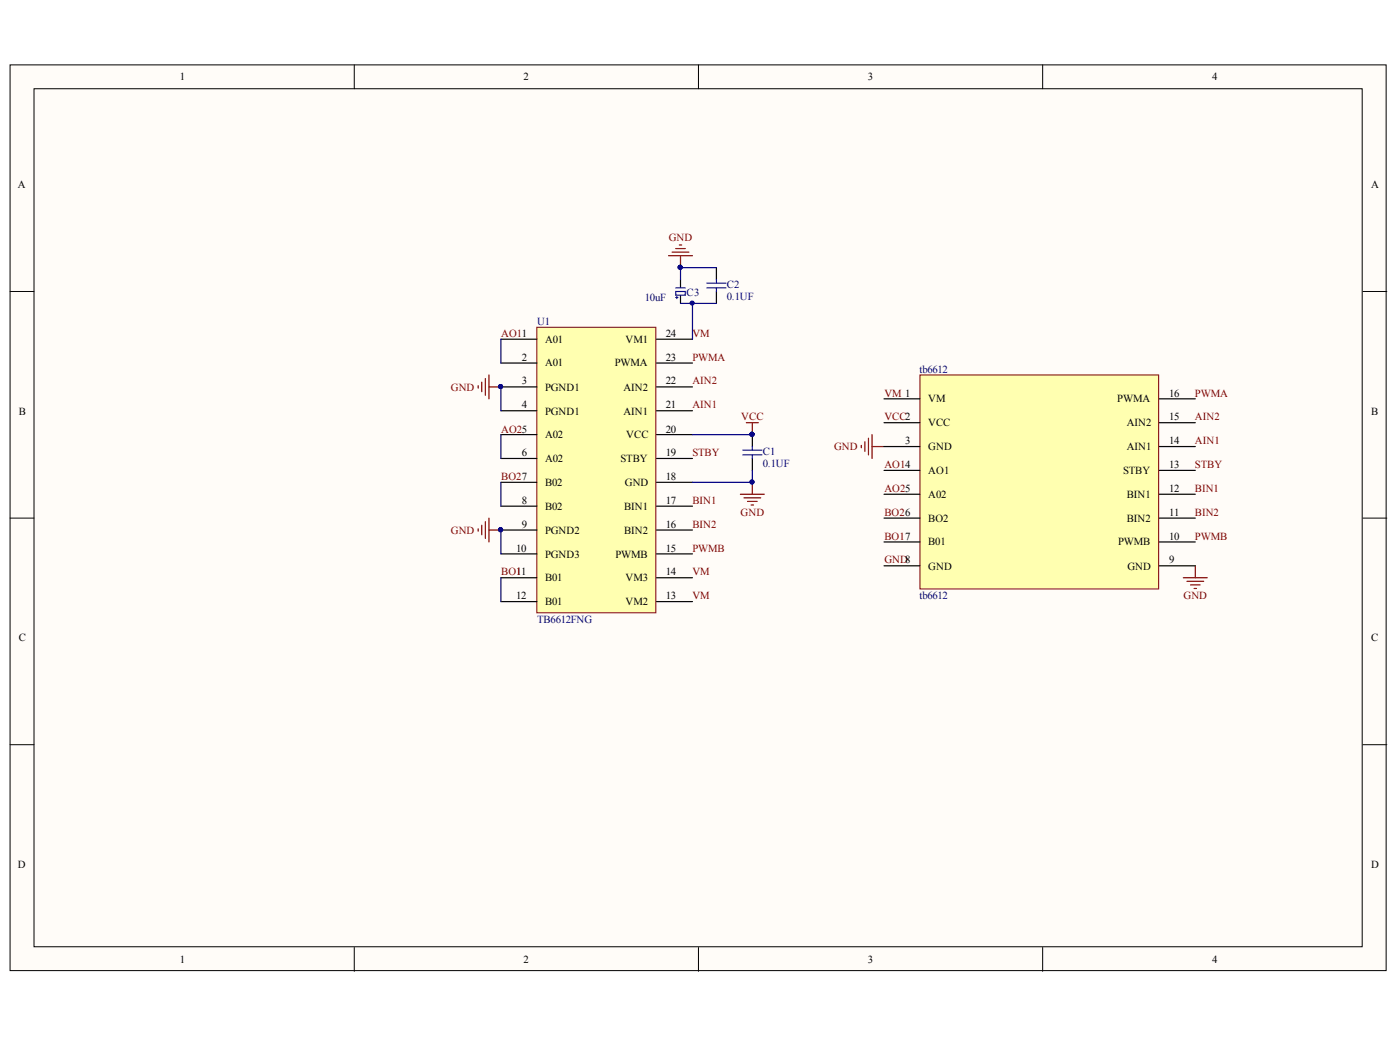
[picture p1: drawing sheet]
<svg xmlns="http://www.w3.org/2000/svg" width="274mm" height="204mm" viewBox="0 0 274 204" stroke-linecap="round" stroke-linejoin="round" font-family="sans-serif">
<g fill="#fffcf8" stroke="#000" stroke-width=".2">
<path d="M2 12.7h269v177.1h-269z"/>
<path d="M6.7 17.3h259.7v167.8h-259.7z"/>
</g>
<path d="M69.3 12.7v4.6M136.6 12.7v4.6M203.9 12.7v4.6M2 57h4.7M266.5 57h4.7M2 101.3h4.7M266.5 101.3h4.7M2 145.6h4.7M266.5 145.6h4.7M69.3 185.2v4.7M136.6 185.2v4.7M203.9 185.2v4.7" fill="none" stroke="#000" stroke-width=".2"/>
<path d="M105 64h23.2v55.8h-23.2z" fill="#ffffb0" stroke="#800000" stroke-width=".2"/>
<g fill="none" stroke="#000" stroke-width=".23">
<path d="M133.1 54.7v1.5M133.1 57.8v1.5M140.1 52.3v2.4M140.1 57v2.3M98 66.3h7M98 71h7M98 75.6h7M128.4 66.3h7M128.4 71h7M128.4 75.6h7M98 80.3h7M98 85h7"/>
<path d="M98 89.6h7M98 94.3h7M98 99h7M128.4 80.3h7M128.4 85h7M128.4 89.6h7M128.4 94.3h7M128.4 99h7M147.1 85v2.3M147.1 89.6v2.4M98 103.6h7M98 108.3h7"/>
<path d="M98 112.9h7M98 117.6h7M128.4 103.6h7M128.4 108.3h7M128.4 112.9h7M128.4 117.6h7"/>
</g>
<g fill="#000080" stroke="#000080" stroke-width=".2">
<circle cx="97.9" cy="75.6" r=".4"/>
<circle cx="97.9" cy="103.6" r=".4"/>
<circle cx="147" cy="84.9" r=".4"/>
<circle cx="147" cy="94.2" r=".4"/>
<circle cx="135.3" cy="59.2" r=".4"/>
<circle cx="133" cy="52.3" r=".4"/>
</g>
<path d="M133.1 59.3h7M135.4 59.3v7M140.1 52.3h-7v2.4M98 66.3v4.7M98 75.6v4.7M98 85v4.6M98 94.3v4.7M135.4 85h11.7M147.1 92v2.3h-11.7M98 103.6v4.7M98 112.9v4.7" fill="none" stroke="#000080" stroke-width=".23"/>
<g fill="none" stroke="#800000" stroke-width=".23">
<path d="M130.7 50h4.7M131.4 49.3h3.3M132.1 48.6h1.9M132.8 47.9h.5M133.1 50v2.3M93.5 75.4v.5M94.2 74.7v1.9M94.9 74v3.3M95.6 73.3v4.7M95.6 75.6h2.4M144.8 96.6h4.7M145.5 97.3h3.3"/>
<path d="M145.9 82.6h2.4M146.2 98h1.8M146.9 98.7h.4M147.1 82.6v2.4M147.1 94.3v2.3M168.4 87.1v.4M169.1 86.4v1.8M169.8 85.7v3.2M170.5 85v4.6M170.5 87.3h2.4M93.5 103.4v.5M94.2 102.7v1.9"/>
<path d="M94.9 102v3.3M95.6 101.3v4.7M95.6 103.6h2.4M231.4 112.9h4.7M232.1 113.6h3.3M232.8 114.3h1.9M233.5 115h.5M233.7 110.6v2.3"/>
</g>
<path d="M132.1 57h1.9v.7h-1.9zM132.1 56.3h1.9M132.1 58.2h.5M132.4 57.9v.5M138.2 56.3h3.8M138.2 55.4h3.8M140.1 54.7v.7M140.1 56.3v.7M145.2 88.9h3.8M145.2 88h3.8M147.1 87.3v.7M147.1 88.9v.7" fill="none" stroke="#00f" stroke-width=".23"/>
<path d="M179.9 73.3h46.7v41.8h-46.7z" fill="#ffffb0" stroke="#800000" stroke-width=".2"/>
<g fill="none" stroke="#000" stroke-width=".23">
<path d="M172.9 78h7M226.7 78h7M172.9 82.6h7M172.9 87.3h7M172.9 92h7M172.9 96.6h7M226.7 82.6h7M226.7 87.3h7M226.7 92h7M226.7 96.6h7M172.9 101.3h7M172.9 106h7"/>
<path d="M172.9 110.6h7M226.7 101.3h7M226.7 106h7M226.7 110.6h7"/>
</g>
<g font-size="2.1">
<text x="35.1" y="15.7">1</text>
<text x="102.4" y="15.7">2</text>
<text x="169.7" y="15.7">3</text>
<text x="237" y="15.7">4</text>
<text x="3.5" y="36.7">A</text>
<text x="268.1" y="36.7">A</text>
<text x="130.2" y="65.9">24</text>
<text x="102.1" y="70.5">2</text>
<text x="106.6" y="67">A01</text>
<text x="106.6" y="71.6">A01</text>
<text x="120.2" y="71.6">PWMA</text>
<text x="122.3" y="67">VM1</text>
<text x="130.2" y="70.5">23</text>
<text x="102.1" y="75.1">3</text>
<text x="106.6" y="76.4">PGND1</text>
<text x="121.9" y="76.4">AIN2</text>
<text x="130.2" y="75.1">22</text>
<text x="228.6" y="77.5">16</text>
<text x="3.7" y="81">B</text>
<text x="102.1" y="79.8">4</text>
<text x="106.6" y="81">PGND1</text>
<text x="121.9" y="81">AIN1</text>
<text x="130.2" y="79.8">21</text>
<text x="181.5" y="78.7">VM</text>
<text x="181.5" y="83.3">VCC</text>
<text x="218.5" y="78.7">PWMA</text>
<text x="220.3" y="83.3">AIN2</text>
<text x="228.6" y="82.2">15</text>
<text x="268.1" y="81">B</text>
<text x="102.1" y="89.2">6</text>
<text x="106.6" y="85.7">A02</text>
<text x="122.5" y="85.7">VCC</text>
<text x="130.2" y="89.2">19</text>
<text x="130.2" y="84.6">20</text>
<text x="177" y="86.8">3</text>
<text x="181.5" y="88.1">GND</text>
<text x="220.3" y="88.1">AIN1</text>
<text x="228.6" y="86.8">14</text>
<text x="106.6" y="90.3">A02</text>
<text x="106.6" y="94.9">B02</text>
<text x="121.3" y="90.3">STBY</text>
<text x="122.2" y="94.9">GND</text>
<text x="130.2" y="93.8">18</text>
<text x="181.5" y="92.7">AO1</text>
<text x="219.6" y="92.7">STBY</text>
<text x="228.6" y="91.4">13</text>
<text x="102.1" y="98.5">8</text>
<text x="106.6" y="99.7">B02</text>
<text x="122" y="99.7">BIN1</text>
<text x="130.2" y="98.5">17</text>
<text x="181.5" y="97.3">A02</text>
<text x="181.5" y="102">BO2</text>
<text x="220.3" y="102">BIN2</text>
<text x="220.3" y="97.3">BIN1</text>
<text x="228.6" y="100.8">11</text>
<text x="228.6" y="96.2">12</text>
<text x="100.9" y="107.9">10</text>
<text x="102.1" y="103.2">9</text>
<text x="106.6" y="104.4">PGND2</text>
<text x="122" y="104.4">BIN2</text>
<text x="130.2" y="107.9">15</text>
<text x="130.2" y="103.2">16</text>
<text x="181.5" y="106.6">B01</text>
<text x="218.6" y="106.6">PWMB</text>
<text x="228.6" y="105.5">10</text>
<text x="100.9" y="112.5">1</text>
<text x="106.6" y="109">PGND3</text>
<text x="106.6" y="113.6">B01</text>
<text x="120.3" y="109">PWMB</text>
<text x="122.3" y="113.6">VM3</text>
<text x="130.2" y="112.5">14</text>
<text x="181.5" y="111.4">GND</text>
<text x="220.5" y="111.4">GND</text>
<text x="228.6" y="110.1">9</text>
<text x="100.9" y="117.1">12</text>
<text x="106.6" y="118.3">B01</text>
<text x="122.3" y="118.3">VM2</text>
<text x="130.2" y="117.1">13</text>
<text x="3.7" y="125.3">C</text>
<text x="268.1" y="125.3">C</text>
<text x="3.5" y="169.7">D</text>
<text x="268.1" y="169.7">D</text>
<text x="35.1" y="188.2">1</text>
<text x="102.4" y="188.2">2</text>
<text x="169.7" y="188.2">3</text>
<text x="237" y="188.2">4</text>
</g>
<g font-size="2.1" fill="#800000">
<text x="130.8" y="47.2">GND</text>
<text x="98" y="65.9">AO11</text>
<text x="135.4" y="65.9">VM</text>
<text x="135.4" y="70.5">PWMA</text>
<text x="88.2" y="76.4">GND</text>
<text x="135.4" y="75.1">AIN2</text>
<text x="172.9" y="77.5">VM 1</text>
<text x="233.7" y="77.5">PWMA</text>
<text x="135.4" y="79.8">AIN1</text>
<text x="145" y="82.2">VCC</text>
<text x="172.9" y="82.2">VCC2</text>
<text x="233.7" y="82.2">AIN2</text>
<text x="98" y="84.6">AO25</text>
<text x="135.4" y="89.2">STBY</text>
<text x="163.1" y="88.1">GND</text>
<text x="233.7" y="86.8">AIN1</text>
<text x="98" y="93.8">BO27</text>
<text x="172.9" y="91.4">AO14</text>
<text x="233.7" y="91.4">STBY</text>
<text x="135.4" y="98.5">BIN1</text>
<text x="144.8" y="100.8">GND</text>
<text x="172.9" y="96.2">AO25</text>
<text x="172.9" y="100.8">BO26</text>
<text x="233.7" y="96.2">BIN1</text>
<text x="233.7" y="100.8">BIN2</text>
<text x="88.2" y="104.4">GND</text>
<text x="135.4" y="107.9">PWMB</text>
<text x="135.4" y="103.2">BIN2</text>
<text x="172.9" y="105.5">BO17</text>
<text x="233.7" y="105.5">PWMB</text>
<text x="98" y="112.5">BO11</text>
<text x="135.4" y="112.5">VM</text>
<text x="172.9" y="110.1">GND8</text>
<text x="135.4" y="117.1">VM</text>
<text x="231.4" y="117.1">GND</text>
</g>
<g font-size="2.1" fill="#000080">
<text x="126.1" y="58.9">10uF</text>
<text x="134.3" y="57.9">C3</text>
<text x="142.1" y="58.6">0.1UF</text>
<text x="142.1" y="56.3">C2</text>
<text x="105" y="63.5">U1</text>
<text x="179.8" y="72.9">tb6612</text>
<text x="149.2" y="88.9">C1</text>
<text x="149.2" y="91.3">0.1UF</text>
<text x="179.8" y="117.1">tb6612</text>
<text x="105" y="121.8">TB6612FNG</text>
</g>
</svg>
